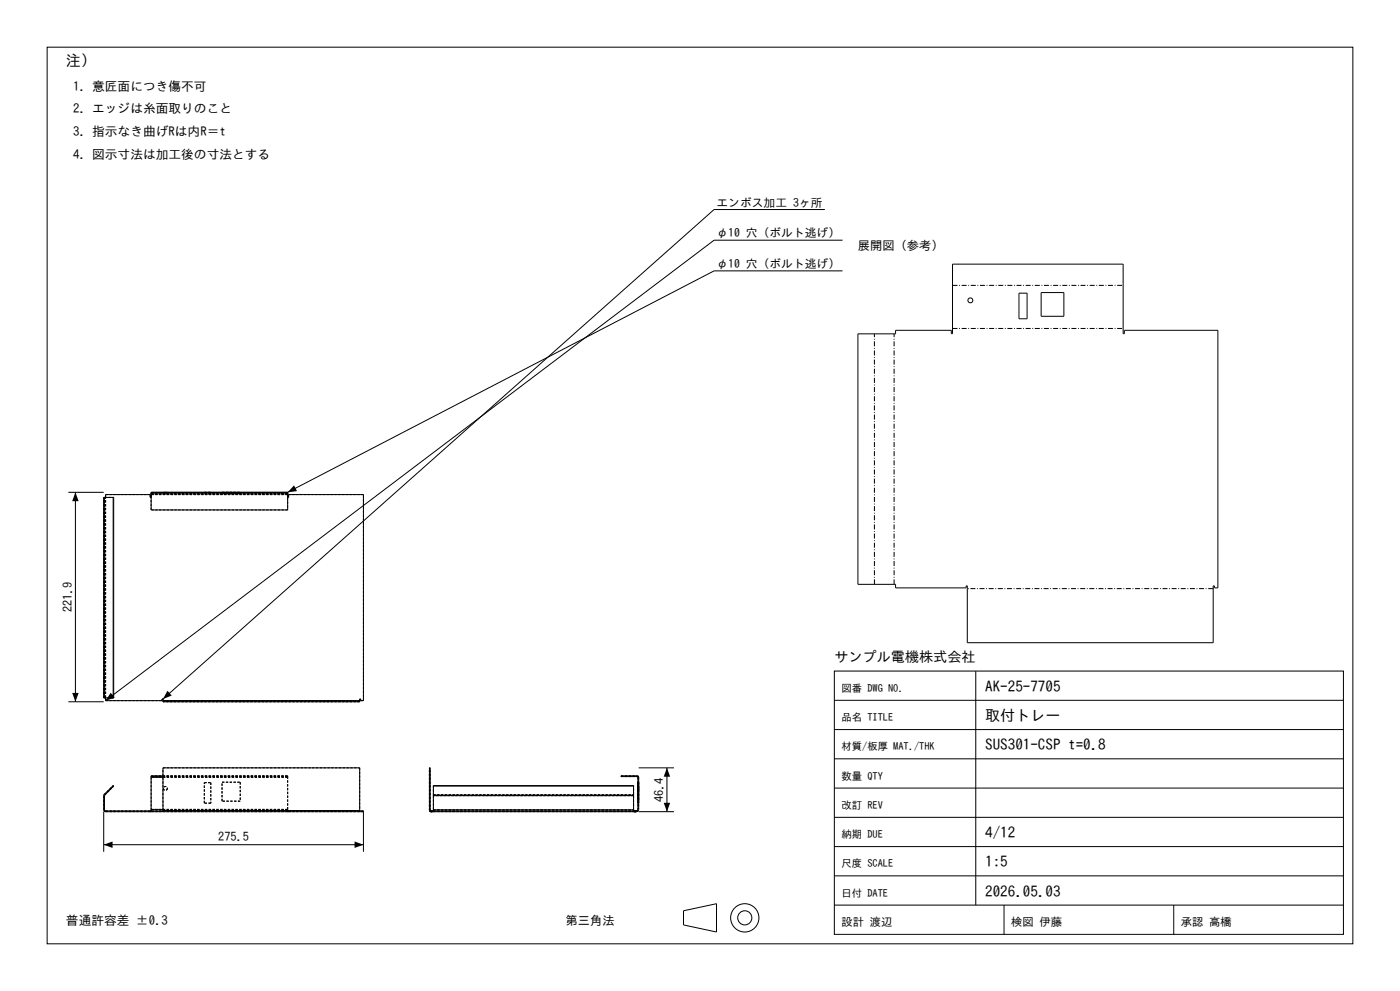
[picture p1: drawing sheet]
<svg xmlns="http://www.w3.org/2000/svg" width="420mm" height="297mm" viewBox="0 0 420 297" stroke-linecap="round" stroke-linejoin="round" font-family="sans-serif">
<g fill="none" stroke="#000" stroke-width=".3">
<path d="M14.1 14.1h391.8v268.8h-391.8zM247.5 62.8h-33.3l-165.3 146.7M252.8 72h-38.6l-182.5 138M252.8 81.2h-38.6l-127.9 66.3M305.7 87.9h2.4v7.6h-2.4zM312.3 87.7h6.9v7.1h-6.9zM257.4 100.1h11.3v-1.1h16.7v1h.4v-20.8h51.1v20.8h.4v-1h28.1v77.2h-1.1v-.6h-.3v17h-73.8v-17h-.4v.6h-21.1v-1.1h-11.3zM20.5 147.5h10.6M22.6 147.5v62.8M31.2 149.1v60M31.2 149.1h2.9v60h-2.9M34 149.1v60"/>
<path d="M45.3 148v4.8h41v-4.8M45.3 149h-.2v-.8h-13.4v.9M45.3 148h41M49 147.5h1.2M86.3 147.5h-41v.5M86.3 147.5v.5M86.3 149h.3v-.8h22.4v61.8h-.8v-.5h-.3v.5M20.5 210.3h10.6M31.7 209.1v.9M48.9 210v.1M48.9 210.1v.2h59v-.2M48.9 209.5v.5"/>
<path d="M48.9 209.5h-.3v.5h-16.9M48.9 210h59M48.9 210.1h59M107.9 210v.1M250.3 201.1h152.7v78.9h-152.7zM250.3 218.6h152.7M250.3 209.9h152.7M292.7 201.1v70.2M45.3 232.7v.3M45.3 233v9.6M45.3 233h3.6M45.3 232.7h3.6"/>
<path d="M48.9 232.5h-3.6v.2M130 238.3v.2M130 238.3v-2.9h60.1v2.9M130 238.5v4.2M130 238.5h60.1M130 238.3h60.1M130 235.6h60.1M190.1 238.3v.2M190.1 238.5v4.2M191.6 230.1h10.6M200.1 230.1v13.2M250.3 236.2h152.7"/>
<path d="M250.3 227.4h152.7M31.1 243.3v12M31.1 253.2h77.9M31.7 243l-.4-.3 .1-4.3 2.7-2.8-.1-.2-2.9 2.9v4.4l.2 .4 .4 .2M31.7 243.3h77.3M31.7 243h17.2M31.7 243v.3M45.3 242.6v.4M45.3 242.6h3.6M48.6 243v.3M48.9 242.9v.4M48.9 242.9v-12.8h59v12.8"/>
<path d="M48.9 242.9h59M107.9 242.9v.4M107.9 243h1.1v12.3M108.2 243v.3M129.2 243l-.1-12.9h-.3v12.8l.4 .4M129.2 243.3h61.7M129.2 243h61.7M129.2 243v.3M130 242.7v.3M130 242.7h60.1M190.1 242.7v.3M190.9 243l.5-.4-.1-9.7-5-.2v-.2h4.8l.5 .3v9.8l-.2 .5-.5 .2"/>
<path d="M190.9 243v.3M191.6 243.3h10.6M250.3 253.7h152.7M250.3 245h152.7M205.1 273l9.8-2.2v8.5l-9.8-2.1zM250.3 271.3h152.7M250.3 262.5h152.7M301.2 271.3v8.7M352.1 271.3v8.7"/>
<circle cx="291.1" cy="90" r=".73"/>
<circle cx="223.4" cy="275.1" r="4.2"/>
<circle cx="223.4" cy="275.1" r="2.12"/>
</g>
<g fill="none" stroke="#000" stroke-width=".3" stroke-dasharray=".7 .4" stroke-linecap="butt">
<path d="M31.3 149.1h.4M31.3 149.1v60M31.4 149.1h2.7M31.4 149.1h-.1M31.7 148.2v.9M31.7 149.1h-.6M45.1 149v-.8M45.1 148.2h-13.4M45.3 149h-.2M45.3 148.2v.8M45.3 147.8v.4M45.3 148v-.2"/>
<path d="M45.3 152.8v-4.8M45.3 148.2v-.7M45.3 147.8h41M45.3 148h41M49 147.5h1.2M49 147.8h1.2M49 147.8v-.3M50.2 147.5h-1.2M50.2 147.8h-1.2M50.2 147.5v.3M61.3 147.5h1.9M61.3 147.8h1.9"/>
<path d="M61.3 147.5v.3M63.2 147.8h-1.9M63.2 147.5v.3M66.6 147.5h5.5M66.6 147.8h5.5M66.6 147.5v.3M72.1 147.8h-5.5M72.1 147.5v.3M86.3 148.2h-41M86.3 149v-.8M86.3 148.2v-.7M86.3 148v4.8"/>
<path d="M86.3 148v-.2M86.3 147.8v.4M86.3 147.8h-41M86.3 152.8h-41M86.6 149h-.3M86.6 148.2v.8M109 148.2h-22.4M31.1 209.1v-60M31.3 209.1v-60M31.3 209.1h.4M31.4 209.1h-.1M31.4 209.1v-60"/>
<path d="M31.7 210h16.9M31.7 209.1v-60M31.7 209.1v.9M31.7 209.1h-.6M34.1 209.1h-2.7M48.6 209.5h.3M48.6 210v-.5M48.9 210h59M48.9 209.5v.5M48.9 210v.3M107.9 209.5h.3M107.9 210v-.5"/>
<path d="M107.9 210v.3M107.9 210.3h-59M107.9 210.1h-59M108.2 210h.8M108.2 209.5v.5M109 210v-61.8M31.1 238.5l.1-.4M31.2 238.1l2.8-2.7M31.4 238.3l2.7-2.7M31.4 238.3l-.1 .2M34 235.4l.1 .2M45.3 233v-.5"/>
<path d="M45.3 233v9.6M45.3 232.5h41M45.3 232.7h41M48.9 230.1h59M50.2 236.3a.59 .59 0 0 1-.8 .5 .59 .59 0 0 1-.2-.9 .59 .59 0 0 1 1 .1v.3M61.3 234.6h1.9M63.2 234.6v6.1M66.6 234.4h5.5M72.1 234.4v5.7M86.3 233v-.5M86.3 232.5v.2M86.3 232.7v.3"/>
<path d="M86.3 233h-41M86.3 233h-37.4M86.3 232.5h-37.4M86.3 232.7h-37.4M107.9 230.1v12.8M128.8 230.1h.3M130 238.5v4.2M130 238.5v-.4M130 235.4v2.7M130 238.1h60.1M186.3 232.7h4.8M186.3 232.5v.2"/>
<path d="M186.3 232.5h4.8M190.1 238.5v-.4M190.1 238.1v-2.7M190.1 238.5h-60.1M191.1 232.7l.3 .3M191.4 233v9.6M191.4 234.6v6.1M191.4 236.3v.6M191.4 236.9v-1.2M191.4 235.7v.6M191.4 234.4v5.7M191.4 236.9h.2"/>
<path d="M191.4 235.7h.2M191.6 233l-.5-.5M191.6 233v9.6M191.6 234.6v6.1M191.6 236.3v.6M191.6 236.9v-1.2M191.6 235.7v.6M191.6 234.4v5.7M191.6 234.6h-.2M191.6 234.4h-.2M31.1 242.7v-4.2M31.3 242.7l.4 .3"/>
<path d="M31.3 242.7v-4.2M31.7 243v.3M31.7 243.3v-.3M31.7 243.3l-.4-.2-.2-.4M45.1 243.3h-13.4M45.1 243h-13.4M45.1 243.3v-.3M45.3 243.3h-.2M45.3 243h-.2M45.3 243.3v-.3M45.3 243.3v-.7M45.3 242.6h41"/>
<path d="M48.6 243.3v-.3M48.9 243h59M48.9 242.9v-12.8M48.9 242.9v.1M48.9 243.3v-.3M48.9 242.6h37.4M61.3 240.7v-6.1M63.2 240.7h-1.9M66.6 240.1v-5.7M72.1 240.1h-5.5M86.3 243.3h-41M86.3 243h-41"/>
<path d="M86.3 243.3v-.7M86.3 242.6v-9.6M86.3 242.6v.4M86.3 243.3v-.3M86.6 243.3v-.3M86.6 243.3h-.3M86.6 243h-.3M107.9 243.3v-.3M107.9 242.9v.1M107.9 242.9h-59M108.2 243.3v-.3M109 243.3v-.3"/>
<path d="M109 243.3h-22.4M109 243h-22.4M128.8 242.9v-12.8M129.1 242.9v-12.8M129.1 242.9l.1 .1M129.2 243.3v-.3M129.2 243.3h.4M129.2 243h.4M129.2 243.3l-.4-.4M129.6 243.3h-.4M129.6 243h-.4M129.6 243.3v-.3"/>
<path d="M130 243.3h60.1M130 243.3h-.8M130 243h60.1M130 243h-.8M130 242.7h60.1M130 243.3v-.6M130 243v.3M190.1 243v.3M190.1 243.3v-.6M190.1 242.7v-4.2M190.1 243.3h.8M190.1 243h.8"/>
<path d="M190.1 243.3v-.3M190.9 243.3v-.3M190.9 243.3h-.8M190.9 243h-.8M190.9 243.3l.5-.2 .2-.5M191.4 242.6l-.5 .4M191.4 240.7v-6.1M191.4 240.1v-5.7M191.6 240.7v-6.1M191.6 240.1v-5.7M191.6 240.7h-.2M191.6 240.1h-.2"/>
</g>
<path d="M22.6 147.5l1 2.7h-1.9zM88.2 145.5l.9 1.7-2.8 .3zM21.7 207.7h1.9l-1 2.6zM33.2 207.6l1.2 1.6-2.7 .8zM50.2 207l1.3 1.5-2.6 1zM200.1 230.1l.9 2.7h-1.9zM31.1 253.2l2.7-1v1.9zM106.4 252.2l2.6 1-2.6 .9zM199.1 240.6h1.9l-.9 2.7z" fill="#000"/>
<path d="M285.8 98.4h51.1M285.8 85.5h51.1M262.3 175.1v-75M268.2 175.1v-75M364 176.4h-73.8" fill="none" stroke="#000" stroke-width=".3" stroke-dasharray="1.5 .5 .2 .5" stroke-linecap="butt"/>
<g font-size="4.5">
<text x="19.8" y="19.8">注）</text>
<text x="295.6" y="207.3">AK-25-7705</text>
<text x="295.6" y="216.1">取付トレー</text>
<text x="295.6" y="224.9">SUS301-CSP t=0.8</text>
<text x="295.6" y="251.2">4/12</text>
<text x="295.6" y="259.9">1:5</text>
<text x="295.6" y="268.7">2026.05.03</text>
</g>
<text font-size="4.2" x="250.3" y="198.3">サンプル電機株式会社</text>
<g font-size="3.8">
<text x="21.9" y="27.2">1. 意匠面につき傷不可</text>
<text x="21.9" y="33.9">2. エッジは糸面取りのこと</text>
<text x="21.9" y="40.7">3. 指示なき曲げRは内R＝t</text>
<text x="21.9" y="47.5">4. 図示寸法は加工後の寸法とする</text>
<text x="19.8" y="277.2">普通許容差 ±0.3</text>
</g>
<g font-size="3.7">
<text x="257.4" y="74.9">展開図（参考）</text>
<text x="21.6" y="183.5" transform="rotate(-90 21.6 183.5)">221.9</text>
<text x="199.1" y="240.4" transform="rotate(-90 199.1 240.4)">46.4</text>
<text x="65.5" y="252.2">275.5</text>
<text x="169.7" y="277.2">第三角法</text>
</g>
<g font-size="3.5">
<text x="214.9" y="61.9">エンボス加工 3ヶ所</text>
<text x="214.9" y="71.1">φ10 穴（ボルト逃げ）</text>
<text x="214.9" y="80.3">φ10 穴（ボルト逃げ）</text>
</g>
<g font-size="3.4">
<text x="252.4" y="277.5">設計 渡辺</text>
<text x="303.3" y="277.5">検図 伊藤</text>
<text x="354.2" y="277.5">承認 高橋</text>
</g>
<g font-size="3.1">
<text x="252.4" y="207.3">図番 DWG NO.</text>
<text x="252.4" y="216.1">品名 TITLE</text>
<text x="252.4" y="224.9">材質/板厚 MAT./THK</text>
<text x="252.4" y="233.6">数量 QTY</text>
<text x="252.4" y="242.4">改訂 REV</text>
<text x="252.4" y="251.2">納期 DUE</text>
<text x="252.4" y="259.9">尺度 SCALE</text>
<text x="252.4" y="268.7">日付 DATE</text>
</g>
</svg>
